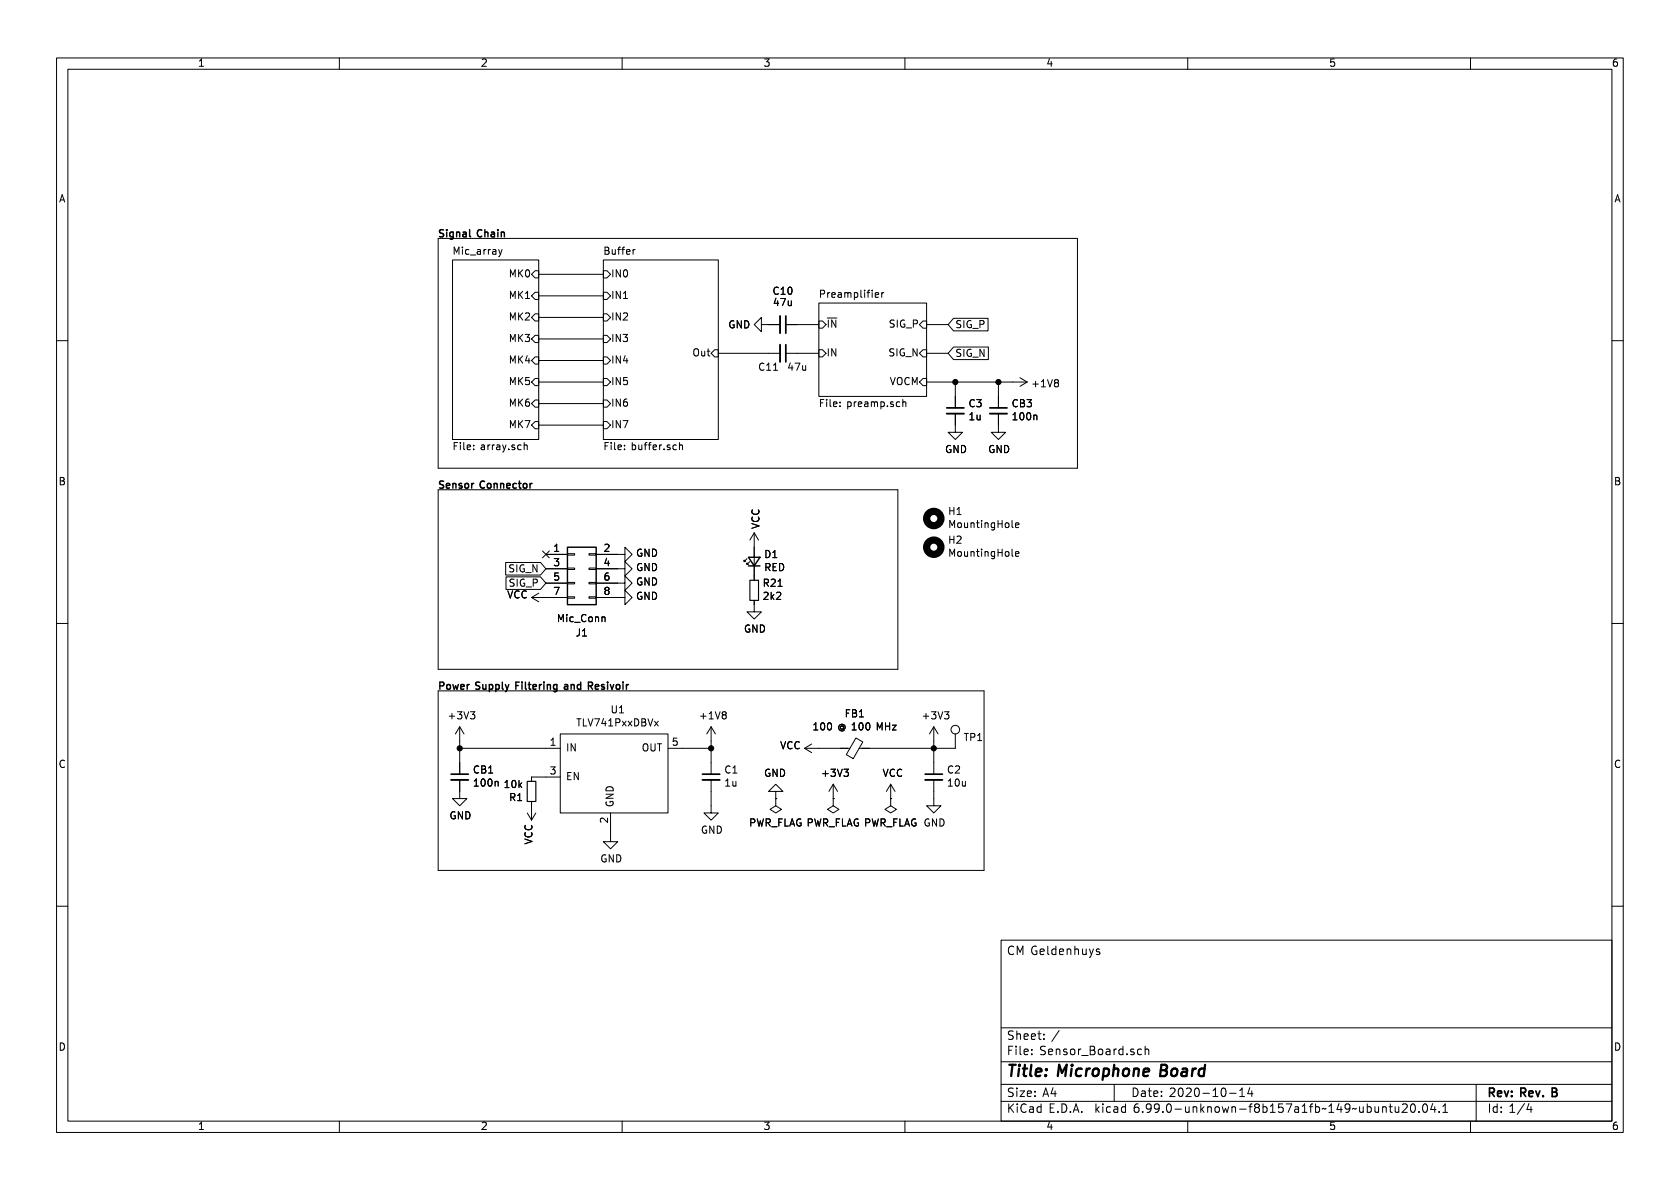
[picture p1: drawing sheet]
<svg xmlns="http://www.w3.org/2000/svg" width="297mm" height="210mm" viewBox="0 0 297 210" stroke-linecap="round" stroke-linejoin="round" font-family="sans-serif">
<g fill="none" stroke="#000" stroke-width=".18">
<path d="M10 10.2h277v190.1h-277zM12 12.2h273v186.1h-273zM60 10.2v2M110 10.2v2M160 10.2v2M210 10.2v2M260 10.2v2M77.5 42.2h113v40.6h-113zM80 46h15.2v31.7h-15.2zM88.8 44.1l-.3 .9M94.6 47.9h.6v1.2h-.6l-.6-.6zM94.6 51.7h.6v1.3h-.6l-.6-.7z"/>
<path d="M94.6 55.5h.6v1.3h-.6l-.6-.7zM94.6 59.3h.6v1.3h-.6l-.6-.7zM95.2 48.5h11.5M95.2 52.3h11.5M95.2 56.1h11.5M95.2 59.9h11.5M106.7 46h20.3v31.7h-20.3zM106.7 47.9h.6l.6 .6-.6 .6h-.6zM106.7 51.7h.6l.6 .6-.6 .7h-.6zM106.7 55.5h.6l.6 .6-.6 .7h-.6zM106.7 59.3h.6l.6 .6-.6 .7h-.6zM112.2 44.1h.1"/>
<path d="M134.6 57.4v-1.3l-1.3 1.3 1.3 1.3v-1.3h3.3M138.9 57.4h5.9M144.8 53.6h19v16.5h-19zM144.8 56.8h.6l.6 .6-.6 .6h-.6zM155.9 51.7v.9M156.3 51.7l-.4 .3M163.2 56.8h.6v1.2h-.6l-.6-.6zM163.8 57.4h3.8M168.6 56.3h6.1v2.2h-6.1l-1-1.1zM10 60.2h2M92.7 78.8l.2-.1h.3v.8M92.7 78.3v1.2"/>
<path d="M94.6 74.5h.6v1.3h-.6l-.6-.6zM94.6 70.7h.6v1.3h-.6l-.6-.6zM94.6 66.9h.6v1.3h-.6l-.6-.6zM94.6 63.1h.6v1.3h-.6l-.6-.7zM95.2 67.6h11.5M95.2 71.4h11.5M95.2 75.2h11.5M95.2 63.7h11.5M106.7 63.1h.6l.6 .6-.6 .7h-.6zM106.7 66.9h.6l.6 .7-.6 .6h-.6zM106.7 70.7h.6l.6 .7-.6 .6h-.6zM106.7 74.5h.6l.6 .7-.6 .6h-.6z"/>
<path d="M107 78.9h.4M107.6 78.3h-.6v1.2M120.1 78.3v1.2M120.1 78.8l.2-.1h.3l.1 .8M126.4 61.8h.6v1.3h-.6l-.7-.6zM127 62.5h10.9M138.9 62.5h5.9M144.8 61.8h.6l.6 .7-.6 .6h-.6zM145.1 71.2h.4M145.7 70.6h-.6v1.3M159.6 70.6v1.3M159.6 71.2l.2-.1h.3l.1 .8"/>
<path d="M163.2 61.8h.6v1.3h-.6l-.6-.6zM163.2 66.9h.6v1.3h-.6l-.6-.6zM163.8 62.5h3.8M163.8 67.6h17.8M168.6 61.4h6.2v2.2h-6.2l-1-1.1zM168.9 73.1v3.3h1.3l-1.3 1.3-1.3-1.3h1.3M168.9 67.6v4.5M176.5 73.1v3.3h1.3l-1.3 1.3-1.2-1.3h1.2M176.5 67.6v4.5M180.3 66.8l1.3 .8M181.6 67.6l-1.3 .7M285 60.2h2"/>
<path d="M77.5 86.6h81.2v31.8h-81.2zM89.4 99.5h6.2l.9 1.1-.9 1.1h-6.2zM95.9 97.4l1.2 1.2M96.5 98h3.8M97.1 97.4l-1.2 1.2M100.3 97.9h1.3v.3h-1.3zM104.1 97.9h1.3v.3h-1.3zM105.4 98h5.1v-1.2l1.3 1.2-1.3 1.3v-1.3M132.1 98.8l-.5 .5v-.2v.2h.2M132.6 99.3l-.5 .5v-.2v.2h.2M133.3 94.2v8.4M133.3 94.2l-.7 1.3"/>
<path d="M133.3 94.2l.8 1.3M179.5 93.1l.2 .2 .4-.1M179.5 92.6l.2-.1h.3l.2 .1v.2l-.7 .1M179.5 97.7l.2-.2h.3l.2 .2v.1l-.7 .2M179.5 98.2l.2 .2 .4-.1M10 110.2h2M89.5 102h6.1l.9 1.1-.9 1.1h-6.1zM94 105.7l1.2 .7M94 105.7h6.3M95.2 104.9l-1.2 .8M96.5 100.6h3.8M96.5 103.1h3.8"/>
<path d="M100.3 105.5h1.3v.3h-1.3zM100.3 103h1.3v.2h-1.3zM100.3 100.5h1.3v.2h-1.3zM104.1 105.5h1.3v.3h-1.3zM104.1 103h1.3v.2h-1.3zM104.1 100.5h1.3v.2h-1.3zM105.4 103.1h5.1v-1.3l1.3 1.3-1.3 1.3v-1.3M105.4 105.7h5.1v-1.3l1.3 1.3-1.3 1.2v-1.2M105.4 100.6h5.1v-1.3l1.3 1.3-1.3 1.2v-1.2M133.3 106.2v2h1.3l-1.3 1.3-1.2-1.3h1.2M285 110.2h2M77.5 122.2h96.5v31.7h-96.5z"/>
<path d="M81.3 137.9v3.3h1.2l-1.2 1.3-1.3-1.3h1.3M81.3 132.3h17.8M81.3 128.5l-.8 1.3M81.3 128.5v8.4M81.3 128.5l.7 1.3M99.1 129.8h19v14h-19zM99.1 137.4h-5.1v.8M118.1 132.3h7.6M125.7 137.9v5.9h1.3l-1.3 1.2-1.2-1.2h1.2M125.7 128.5v8.4M125.7 128.5l-.7 1.3M125.7 128.5l.8 1.3"/>
<path d="M137.2 139.9h1.2l-1.2-1.2-1.3 1.2h1.3v1.3M142.2 132.3h8M142.2 132.3l1.3 .8M143.5 131.6l-1.3 .7M143.9 129.1h.7M143.9 128.2l.3-.4v1.3M147.3 138.7l-.7 1.2M147.3 138.7v2.5M147.3 138.7l.8 1.2M151.3 130.5l1.3 .7-1.7 3-1.3-.8zM157.5 138.7l-.8 1.2M157.5 138.7v2.5"/>
<path d="M157.5 138.7l.7 1.2M157.8 128.2h.6l-.6 .9h.6M165.1 137.9v4.6h1.3l-1.3 1.3-1.3-1.3h1.3M165.1 128.5v8.4M165.1 128.5l-.8 1.3M165.1 128.5l.8 1.3M168.9 129.8v2.5h-17M93.2 143.8l.8 1.2M94 141.7v3.3M94.7 143.8l-.7 1.2M107.9 143.8v5h1.3l-1.3 1.3-1.2-1.3h1.2M137.2 141.2v1.3l1 .6-1 .7-1.1-.7 1.1-.6"/>
<path d="M137.2 141.2h.1M147.3 141.2v1.3l1 .6-1 .7-1-.7 1-.6M147.3 141.2h.1M157.5 141.2v1.3l1 .6-1 .7-1-.7 1-.6M157.5 141.2h.1M10 160.2h2M177 166.3h108v32h-108zM194.4 167.9l-.4-.1-.2 .2 .1 .2 .5 .2v.3h-.6M285 160.2h2M60 198.3v2M110 198.3v2M160 198.3v2"/>
<path d="M177 194.8h108M177 191.8h108M177 187.8h108M177 181.8h108M185.8 193.4h1M186.5 192.9v1M187.3 182.2l-1.3 2M197 191.8v3M200.1 186l.4 .1v.2l-.2 .2h-.3M200.1 185.5l.4 .1M201.8 185.6l-.4-.1-.3 .3v.4l.2 .2h.5M202.5 185.6l.2-.1 .3 .1 .1 .9"/>
<path d="M202.5 185v1.5M210 198.3v2M217.4 193.3h1.1M219.2 193.9h.8M219.2 192.8l.4-.4v1.5M221 192.3l-.4 1.1h.9M221.3 192.9v1M243.1 195.7l.1 .9 .3 .1 .2-.1M243.7 195.7v1M244.5 195.8l.2-.1 .3 .1 .1 .9M244.5 195.7v1M245.6 195.7h.6"/>
<path d="M245.8 195.2v1.3l.4 .2M246.7 195.7v.9l.4 .1 .2-.1M247.3 195.7v1M248 195.3l.5-.1 .2 .1 .1 .3-.9 1.1h.9M249.6 195.3l.1-.1a.81 .81 0 0 1 .6 .6 .81 .81 0 0 1-.3 .8l-.1 .1a.81 .81 0 0 1-.6-.6 .81 .81 0 0 1 .3-.8zM250.9 196.6v.1M251.7 195.3l.2-.1a.81 .81 0 0 1 .6 .6 .81 .81 0 0 1-.3 .8l-.2 .1a.81 .81 0 0 1-.6-.6 .81 .81 0 0 1 .3-.8zM253.3 195.1l-.3 1.1h.9M253.7 195.7v1M254.5 196.6v.1M255.1 196.7h.9M255.1 195.6l.4-.4v1.5"/>
<path d="M260 198.3v2M261 191.8v6.5M269.5 195.1l-1.2 2M270.3 195.1l-.3 1.1h.9M270.7 195.7v1"/>
<circle cx="168.9" cy="129" r=".76"/>
</g>
<path d="M138.9 55.9v3M138.9 61v3M167.4 72.1h3M175 72.1h3.1M79.8 136.9h3M124.2 136.9h3.1M163.6 136.9h3M275.2 193.2l.1 .2-.1 .4M275.2 192.5v.5" fill="none" stroke="#000" stroke-width=".3"/>
<path d="M211.3 189h.2M213 189.1a.66 .66 0 0 0-1 .2l-.1 .6 .2 .3 .1 .1 .6-.1M213.1 188.3l-.3 2" fill="none" stroke="#000" stroke-width=".4"/>
<path d="M137.9 55.9v3M137.9 61v3M167.4 73.1h3M175 73.1h3.1M79.8 137.9h3M124.2 137.9h3.1M163.6 137.9h3" fill="none" stroke="#000" stroke-width=".33"/>
<path d="M132.6 102.6h1.5v3.6h-1.5zM93.2 138.2h1.5v3.5h-1.5z" fill="none" stroke="#000" stroke-width=".2"/>
<path d="M88.6 41.2l.2-.2 .3 .1 .1 .8M93.7 85.5v.8M94.1 85.5l-.4 .2M100.3 96.8h5.1v10.1h-5.1zM132.3 98.5h2.1l-1.1 1.6zM132.3 100.1h2.1M108.5 121l-.3 .9M109 121.2l.2-.2 .3 .2 .1 .4-.1 .2-.3 .1-.2-.1zM110.2 120.6v.1M110.2 121v.9M110.8 121v.9M111.1 121l-.3 .3" fill="none" stroke="#000" stroke-width=".25"/>
<g fill="none" stroke="#000" stroke-width="1.3">
<circle cx="165.1" cy="91.7" r="1.27"/>
<circle cx="165.1" cy="96.8" r="1.27"/>
</g>
<g fill="#000" stroke="#000" stroke-width=".18">
<circle cx="168.9" cy="67.6" r=".46"/>
<circle cx="176.5" cy="67.6" r=".46"/>
<circle cx="81.3" cy="132.3" r=".46"/>
<circle cx="125.7" cy="132.3" r=".46"/>
<circle cx="165.1" cy="132.3" r=".46"/>
</g>
<text font-size="2.8" x="178" y="190.6">Title: Microphone Board</text>
<g font-size="2.1">
<text x="178" y="169">CM Geldenhuys</text>
<text x="178" y="184">Sheet: /</text>
<text x="178" y="186.7">File: Sensor_Board.sch</text>
<text x="178" y="196.9">KiCad E.D.A. kicad 6.99.0-unknown-f8b157a1fb~149~ubuntu20.04.1</text>
<text x="178" y="194.1">Size: A4</text>
<text x="200" y="194.1">Date: 2020-10-14</text>
<text x="263" y="194.1">Rev: Rev. B</text>
<text x="263" y="196.9">Id: 1/4</text>
</g>
<g font-size="1.8">
<text x="35" y="11.9">1</text>
<text x="85" y="11.9">2</text>
<text x="135" y="11.9">3</text>
<text x="185" y="11.9">4</text>
<text x="235" y="11.9">5</text>
<text x="285" y="11.9">6</text>
<text x="10.3" y="35.9">A</text>
<text x="285.3" y="35.9">A</text>
<text x="77.5" y="42.2">Signal Chain</text>
<text x="80.3" y="45.1">Mic_array</text>
<text x="106.9" y="45.1">Buffer</text>
<text x="90.1" y="49.1">MK0</text>
<text x="90.1" y="53">MK1</text>
<text x="108.1" y="49.1">IN0</text>
<text x="108.1" y="53">IN1</text>
<text x="136.8" y="52.2">C10</text>
<text x="145.5" y="52.8">Preamplifier</text>
<text x="90.1" y="56.8">MK2</text>
<text x="108.1" y="56.8">IN2</text>
<text x="128.7" y="58.2">GND</text>
<text x="136.9" y="54.2">47u</text>
<text x="146.2" y="58">~{IN}</text>
<text x="157.2" y="58">SIG_P</text>
<text x="168.9" y="58.1">SIG_P</text>
<text x="90.1" y="60.6">MK3</text>
<text x="90.1" y="64.4">MK4</text>
<text x="108.1" y="60.6">IN3</text>
<text x="108.1" y="64.4">IN4</text>
<text x="122.6" y="63.1">Out</text>
<text x="134.3" y="65.7">C11</text>
<text x="139.4" y="65.7">47u</text>
<text x="146.2" y="63.1">IN</text>
<text x="157.2" y="63.1">SIG_N</text>
<text x="168.9" y="63.2">SIG_N</text>
<text x="90.1" y="68.2">MK5</text>
<text x="108.1" y="68.2">IN5</text>
<text x="157.2" y="68.2">VOCM</text>
<text x="182.8" y="68.6">+1V8</text>
<text x="90.1" y="75.8">MK7</text>
<text x="90.1" y="72">MK6</text>
<text x="108.1" y="72">IN6</text>
<text x="108.1" y="75.8">IN7</text>
<text x="145.6" y="72.1">File: preamp.sch</text>
<text x="171.3" y="72.1">C3</text>
<text x="171.4" y="74.4">1u</text>
<text x="179" y="72.1">CB3</text>
<text x="179.2" y="74.4">100n</text>
<text x="80.8" y="79.7">File: array.sch</text>
<text x="107.5" y="79.7">File: buffer.sch</text>
<text x="167.1" y="80.2">GND</text>
<text x="174.7" y="80.2">GND</text>
<text x="10.3" y="85.9">B</text>
<text x="77.5" y="86.6">Sensor Connector</text>
<text x="285.3" y="85.9">B</text>
<text x="134.4" y="93.6" transform="rotate(-90 134.4 93.6)">VCC</text>
<text x="167.8" y="91.2">H1</text>
<text x="168.1" y="93.5">MountingHole</text>
<text x="89.9" y="101.3">SIG_N</text>
<text x="97.9" y="97.8">1</text>
<text x="97.9" y="100.3">3</text>
<text x="106.8" y="97.8">2</text>
<text x="106.8" y="100.3">4</text>
<text x="112.4" y="101.1">GND</text>
<text x="112.4" y="98.5">GND</text>
<text x="135.1" y="101.1">RED</text>
<text x="135.2" y="98.8">D1</text>
<text x="167.8" y="96.2">H2</text>
<text x="168.1" y="98.5">MountingHole</text>
<text x="89.6" y="105.9">VCC</text>
<text x="90" y="103.8">SIG_P</text>
<text x="97.9" y="102.9">5</text>
<text x="97.9" y="105.4">7</text>
<text x="106.8" y="102.9">6</text>
<text x="106.8" y="105.4">8</text>
<text x="112.4" y="103.6">GND</text>
<text x="112.4" y="106.2">GND</text>
<text x="135.1" y="103.9">R21</text>
<text x="135.1" y="106.2">2k2</text>
<text x="98.6" y="110.1">Mic_Conn</text>
<text x="101.9" y="112.6">J1</text>
<text x="131.5" y="112">GND</text>
<text x="77.5" y="122.2">Power Supply Filtering and Resivoir</text>
<text x="79.6" y="127.3">+3V3</text>
<text x="102.1" y="128.5">TLV741PxxDBVx</text>
<text x="108.1" y="126.2">U1</text>
<text x="124" y="127.3">+1V8</text>
<text x="144.8" y="129.3">100 @ 100 MHz</text>
<text x="149.5" y="126.9">FB1</text>
<text x="163.4" y="127.3">+3V3</text>
<text x="170.5" y="131.1">TP1</text>
<text x="10.3" y="135.9">C</text>
<text x="83.7" y="136.9">CB1</text>
<text x="97.3" y="132.1">1</text>
<text x="97.3" y="137.2">3</text>
<text x="100.1" y="133">IN</text>
<text x="113.4" y="133">OUT</text>
<text x="118.9" y="132.1">5</text>
<text x="128.2" y="136.9">C1</text>
<text x="135.1" y="137.5">GND</text>
<text x="137.9" y="132.6">VCC</text>
<text x="145.6" y="137.5">+3V3</text>
<text x="156" y="137.5">VCC</text>
<text x="167.5" y="136.9">C2</text>
<text x="285.3" y="135.9">C</text>
<text x="84" y="139.2">100n</text>
<text x="89.3" y="139.4">10k</text>
<text x="90.1" y="141.8">R1</text>
<text x="100.1" y="138">EN</text>
<text x="108.6" y="142.7" transform="rotate(-90 108.6 142.7)">GND</text>
<text x="128.2" y="139.2">1u</text>
<text x="167.7" y="139.2">10u</text>
<text x="79.4" y="145">GND</text>
<text x="94.2" y="149.4" transform="rotate(-90 94.2 149.4)">VCC</text>
<text x="107.7" y="145.5" transform="rotate(-90 107.7 145.5)">2</text>
<text x="123.9" y="147.5">GND</text>
<text x="132.2" y="146.2">PWR_FLAG PWR_FLAG PWR_FLAG GND</text>
<text x="132.2" y="146.2">PWR_FLAG PWR_FLAG PWR_FLAG</text>
<text x="106.1" y="152.6">GND</text>
<text x="10.3" y="185.9">D</text>
<text x="285.3" y="185.9">D</text>
<text x="35" y="199.9">1</text>
<text x="85" y="199.9">2</text>
<text x="135" y="199.9">3</text>
<text x="185" y="199.9">4</text>
<text x="235" y="199.9">5</text>
<text x="285" y="199.9">6</text>
</g>
</svg>
